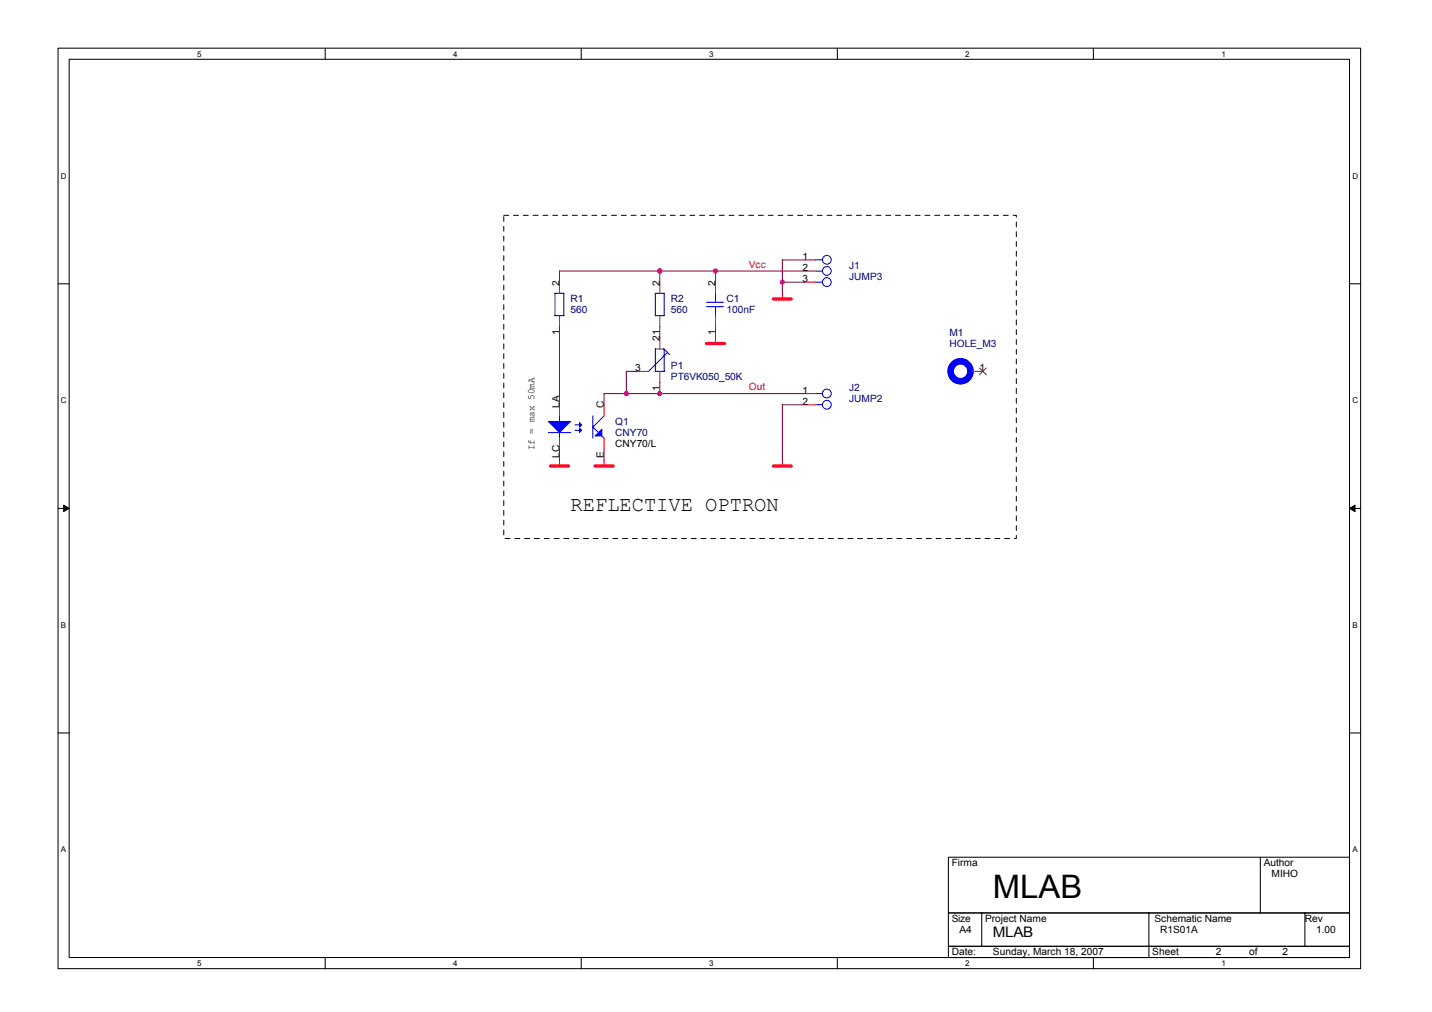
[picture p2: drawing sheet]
<svg xmlns="http://www.w3.org/2000/svg" width="297mm" height="210mm" viewBox="0 0 297 210" stroke-linecap="round" stroke-linejoin="round" font-family="sans-serif">
<path d="M12 10h270.2v190.9h-270.2zM14.3 12.3h265.6v186.3h-265.6z" fill="none" stroke="#000" stroke-width=".21"/>
<g fill="#fff">
<path d="M40.9 10.2h.9v1.9h-.9z"/>
<path d="M40.9 198.9h.9v1.8h-.9z"/>
</g>
<path d="M67.5 10v2.3M67.5 198.6v2.3" fill="none" stroke="#000" stroke-width=".21"/>
<g fill="#fff">
<path d="M94 10.2h.9v1.9h-.9z"/>
<path d="M94 198.9h.9v1.8h-.9z"/>
</g>
<path d="M120.6 10v2.3M120.6 198.6v2.3" fill="none" stroke="#000" stroke-width=".21"/>
<g fill="#fff">
<path d="M147.1 10.2h.9v1.9h-.9z"/>
<path d="M147.1 198.9h.9v1.8h-.9z"/>
</g>
<path d="M173.7 10v2.3M173.7 198.6v2.3" fill="none" stroke="#000" stroke-width=".21"/>
<g fill="#fff">
<path d="M200.2 10.2h.9v1.9h-.9z"/>
<path d="M200.2 198.9h.9v1.8h-.9z"/>
</g>
<path d="M226.8 10v2.3M226.8 198.6v2.3" fill="none" stroke="#000" stroke-width=".21"/>
<g fill="#fff">
<path d="M253.3 10.2h1v1.9h-1z"/>
<path d="M253.3 198.9h1v1.8h-1z"/>
<path d="M12.6 35.6h1.2v1.8h-1.2z"/>
<path d="M280.5 35.6h1.2v1.8h-1.2z"/>
<path d="M12.6 82.1h1.2v1.9h-1.2z"/>
<path d="M280.5 82.1h1.2v1.9h-1.2z"/>
</g>
<path d="M12 58.9h2.3M279.9 58.9h2.3" fill="none" stroke="#000" stroke-width=".21"/>
<g fill="#fff">
<path d="M12.6 128.7h1.1v1.9h-1.1z"/>
<path d="M280.5 128.7h1.1v1.9h-1.1z"/>
</g>
<path d="M12 105.5h2.3M279.9 105.5h2.3" fill="none" stroke="#000" stroke-width=".21"/>
<path d="M13.2 104.8l1.1 .7-1.1 .6zM279.9 105.5l1.2-.7v1.3z" fill="#000" stroke="#000" stroke-width=".21"/>
<g fill="#fff">
<path d="M12.6 175.3h1.1v1.8h-1.1z"/>
<path d="M280.5 175.3h1.1v1.8h-1.1z"/>
</g>
<path d="M12 152h2.3M279.9 152h2.3M196.7 177.8h83.2v11.6h-83.2zM261.4 177.8v11.6M196.7 189.4h83.2v6.9h-83.2zM196.7 196.3h83.2v2.3h-83.2zM203.6 189.4v6.9M238.3 189.4v9.2M270.7 189.4v6.9" fill="none" stroke="#000" stroke-width=".21"/>
<path d="M104.5 44.7h106.3v67h-106.3v-67" fill="none" stroke="#000" stroke-width=".21" stroke-dasharray="1 1 1 1 1 1 1 1"/>
<g fill="none" stroke="#f00" stroke-width=".21">
<path d="M116.1 58.5v2.3M136.9 58.5v2.3M148.4 58.5v2.3M166.9 53.9h2.3M166.9 56.2h2.3M166.9 58.5h2.3M116.1 65.5v2.3M132.2 77h2.3M136.9 65.5v2.3M136.9 70.1v2.3M136.9 77v2.3M148.4 65.5v2.3"/>
<path d="M148.4 70.1v1.2M162.3 60.8v1.2M201.6 77h2.3M116.1 83.9v2.4M116.1 90.9v2.3M116.1 95.5v1.2M125.3 83.9v2.4M125.3 90.9v2.3M125.3 95.5v1.2M162.3 95.5v1.2M166.9 81.6h2.3M166.9 83.9h2.3"/>
</g>
<path d="M146.6 71.2h3.7M160.4 62h3.7M114.2 96.7h3.7M123.4 96.7h3.8M160.4 96.7h3.7" fill="none" stroke="#f00" stroke-width=".68"/>
<circle cx="199.2" cy="77" r="2.07" fill="none" stroke="#00f" stroke-width="1.4"/>
<g fill="none" stroke="#00f" stroke-width=".21">
<path d="M169.2 53.9h1.4M169.2 56.2h1.4M169.2 58.5h1.4M115.1 65.5h1.9v-4.7h-1.9v4.7M135.9 65.5h1.9v-4.7h-1.9v4.7M137.8 77h-1.9v-4.6h1.9v4.6M138 72.6l.9 1M138.5 73.1l-4 3.9M146.6 63.6h3.4M146.6 62.7h3.4M148.4 60.8v1.9M148.4 63.6v1.9"/>
<path d="M201.3 77h.3M113.7 89.7h4.7M116.1 86.2v1.2M116.1 89.7v1.2M119.3 88.1h.9M119.3 89.3h.9M123 86.2v4.7M123 88.6l1.2 1.1M124.8 90.4l.5 .5M125.3 86.3l-2.3 2.3M169.2 81.6h1.4M169.2 83.9h1.4"/>
<circle cx="171.5" cy="58.5" r=".91"/>
<circle cx="171.5" cy="53.9" r=".91"/>
<circle cx="171.5" cy="56.2" r=".91"/>
<circle cx="171.5" cy="81.6" r=".91"/>
<circle cx="171.5" cy="83.9" r=".91"/>
</g>
<path d="M203.2 76.3l1.4 1.4M204.6 76.3l-1.4 1.4" fill="none" stroke="#804000" stroke-width=".21"/>
<g fill="#00f" stroke="#00f" stroke-width=".21">
<path d="M124.8 89v1.4h-1.4z" fill-rule="evenodd"/>
<path d="M113.7 87.4h4.7l-2.3 2.3z" fill-rule="evenodd"/>
<path d="M120.2 88.8l.5 .5-.5 .4z" fill-rule="evenodd"/>
<path d="M120.2 87.7l.5 .4-.5 .5z" fill-rule="evenodd"/>
</g>
<g fill="none" stroke="#800040" stroke-width=".21">
<path d="M136.9 56.2v2.3M148.4 56.2v2.3M162.3 58.5h4.6M166.9 56.2h-50.8v2.3M166.9 53.9h-4.6v7M116.1 67.8v16.2M132.2 77h-2.3v4.7M136.9 67.8v2.3M136.9 79.3v2.4M148.4 67.8v2.3M116.1 93.2v2.3M125.3 93.2v2.3"/>
<path d="M166.9 83.9h-4.6v11.6M166.9 81.6h-41.6v2.4"/>
</g>
<g fill="#f0f" stroke="#f0f" stroke-width=".21">
<circle cx="136.8" cy="81.6" r=".45"/>
<circle cx="129.9" cy="81.6" r=".46"/>
<circle cx="136.8" cy="56.2" r=".45"/>
<circle cx="148.4" cy="56.2" r=".45"/>
<circle cx="162.3" cy="58.5" r=".46"/>
</g>
<text font-size="6.7" x="206" y="186.2">MLAB</text>
<text font-size="4.4" x="118.4" y="105.9">REFLECTIVE OPTRON</text>
<text font-size="3" x="206" y="194.4">MLAB</text>
<g font-size="2.1">
<text x="166.4" y="53.9">1</text>
<text x="116" y="59.2" transform="rotate(-90 116 59.2)">2</text>
<text x="136.8" y="59.2" transform="rotate(-90 136.8 59.2)">2</text>
<text x="148.4" y="59.2" transform="rotate(-90 148.4 59.2)">2</text>
<text x="166.4" y="56.2">2</text>
<text x="166.4" y="58.5">3</text>
<text x="116" y="69.5" transform="rotate(-90 116 69.5)">1</text>
<text x="136.8" y="70.8" transform="rotate(-90 136.8 70.8)">21</text>
<text x="148.4" y="69.5" transform="rotate(-90 148.4 69.5)">1</text>
<text x="131.8" y="77">3</text>
<text x="203.2" y="77">1</text>
<text x="136.8" y="81" transform="rotate(-90 136.8 81)">1</text>
<text x="166.4" y="81.6">1</text>
<text x="166.4" y="83.9">2</text>
<text x="116" y="84.6" transform="rotate(-90 116 84.6)">LA</text>
<text x="125.3" y="84.6" transform="rotate(-90 125.3 84.6)">C</text>
<text x="110.9" y="93.4" transform="rotate(-90 110.9 93.4)">If = max 50mA</text>
<text x="116" y="94.9" transform="rotate(-90 116 94.9)">LC</text>
<text x="125.3" y="94.9" transform="rotate(-90 125.3 94.9)">E</text>
<text x="127.6" y="92.7">CNY70/L</text>
<text x="197.4" y="179.6">Firma</text>
<text x="262.1" y="179.6">Author</text>
<text x="263.8" y="181.9">MIHO</text>
<text x="197.4" y="191.2">Size</text>
<text x="204.3" y="191.2">Project Name</text>
<text x="239.5" y="191.2">Schematic Name</text>
<text x="270.7" y="191.2">Rev</text>
<text x="199" y="193.5">A4</text>
<text x="240.6" y="193.5">R1S01A</text>
<text x="273" y="193.5">1.00</text>
<text x="197.4" y="198.1">Date:</text>
<text x="206" y="198.1">Sunday, March 18, 2007</text>
<text x="239" y="198.1">Sheet</text>
<text x="252.2" y="198.1">2</text>
<text x="259.1" y="198.1">of</text>
<text x="266.1" y="198.1">2</text>
</g>
<g font-size="2.1" fill="#f00">
<text x="155.3" y="55.5">Vcc</text>
<text x="155.3" y="80.9">Out</text>
</g>
<g font-size="2.1" fill="#000080">
<text x="176.1" y="55.8">J1</text>
<text x="176.1" y="58.1">JUMP3</text>
<text x="118.4" y="62.7">R1</text>
<text x="118.4" y="65">560</text>
<text x="139.2" y="62.7">R2</text>
<text x="139.2" y="65">560</text>
<text x="150.7" y="62.7">C1</text>
<text x="150.7" y="65">100nF</text>
<text x="197" y="69.6">M1</text>
<text x="197" y="71.9">HOLE_M3</text>
<text x="139.2" y="76.5">P1</text>
<text x="139.2" y="78.9">PT6VK050_50K</text>
<text x="176.1" y="81.2">J2</text>
<text x="176.1" y="83.5">JUMP2</text>
<text x="127.6" y="88.1">Q1</text>
<text x="127.6" y="90.4">CNY70</text>
</g>
<g font-size="1.6">
<text x="40.9" y="11.7">5</text>
<text x="94" y="11.7">4</text>
<text x="147.1" y="11.7">3</text>
<text x="200.2" y="11.7">2</text>
<text x="253.3" y="11.7">1</text>
<text x="12.6" y="37.1">D</text>
<text x="280.5" y="37.1">D</text>
<text x="12.6" y="83.6">C</text>
<text x="280.5" y="83.6">C</text>
<text x="12.6" y="130.2">B</text>
<text x="280.5" y="130.2">B</text>
<text x="12.6" y="176.8">A</text>
<text x="280.5" y="176.8">A</text>
<text x="40.9" y="200.3">5</text>
<text x="94" y="200.3">4</text>
<text x="147.1" y="200.3">3</text>
<text x="200.2" y="200.3">2</text>
<text x="253.3" y="200.3">1</text>
</g>
</svg>
